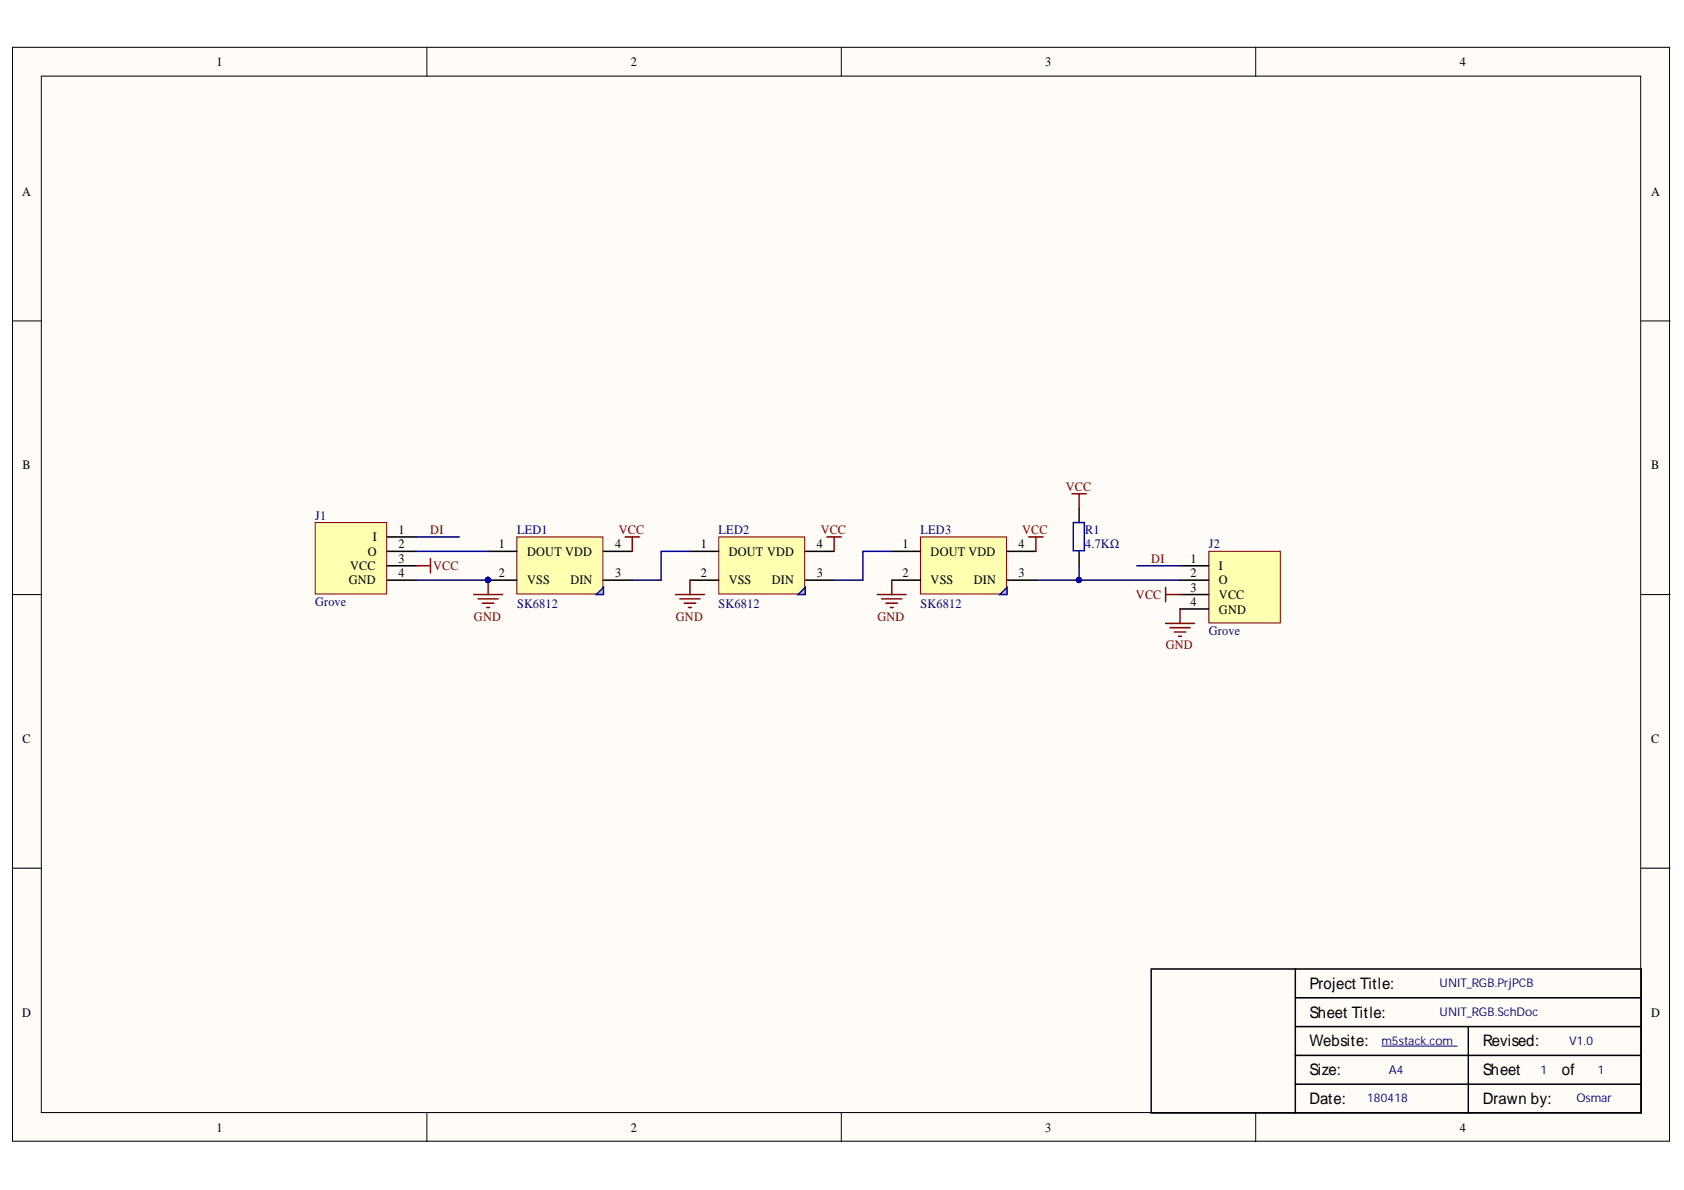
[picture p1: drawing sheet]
<svg xmlns="http://www.w3.org/2000/svg" width="297mm" height="210mm" viewBox="0 0 297 210" stroke-linecap="round" stroke-linejoin="round" font-family="sans-serif">
<g fill="#fffcf8" stroke="#000" stroke-width=".18">
<path d="M2.2 8.3h292.3v193h-292.3z"/>
<path d="M7.3 13.4h282.1v182.8h-282.1z"/>
</g>
<path d="M75.3 8.3v5.1M148.4 8.3v5.1M221.5 8.3v5.1M2.2 56.6h5.1M289.5 56.6h5.1M2.2 104.9h5.1M289.5 104.9h5.1M2.2 153.1h5.1M289.5 153.1h5.1M75.3 196.3v5.1M148.4 196.3v5.1M221.5 196.3v5.1" fill="none" stroke="#000" stroke-width=".18"/>
<path d="M228.5 170.9h-25.4v25.4h25.4M228.5 170.9h61v25.4h-61M228.5 176h61M228.5 170.9v25.4M228.5 191.2h61M228.5 186.2h61M228.5 181.1h61M259 181.1v15.2" fill="none" stroke="#000" stroke-width=".26"/>
<path d="M243.7 184.5h13.3" fill="none" stroke="#000080" stroke-width=".18"/>
<path d="M213.2 97.3h12.6v12.6h-12.6z" fill="#ffffb0" stroke="#800000" stroke-width=".18"/>
<path d="M208.1 99.8h5.1M208.1 104.9h5.1M208.1 102.3h5.1M208.1 107.4h5.1" fill="none" stroke="#000" stroke-width=".26"/>
<path d="M162.4 94.7h15.1v10.1h-15.1z" fill="#ffffb0" stroke="#800000" stroke-width=".18"/>
<path d="M157.3 97.3h5.1M177.6 97.3h5.1M157.3 102.3h5.1M177.6 102.3h5.1" fill="none" stroke="#000" stroke-width=".26"/>
<path d="M176.4 104.9l1.2-1.3v1.3z" fill="#c0c0c0"/>
<path d="M176.4 104.9l1.2-1.3v1.3z" fill="none" stroke="#00f" stroke-width=".26"/>
<path d="M126.8 94.7h15.1v10.1h-15.1z" fill="#ffffb0" stroke="#800000" stroke-width=".18"/>
<path d="M121.7 97.3h5.1M142 97.3h5.1M121.7 102.3h5.1M142 102.3h5.1" fill="none" stroke="#000" stroke-width=".26"/>
<path d="M140.8 104.9l1.2-1.3v1.3z" fill="#c0c0c0"/>
<path d="M140.8 104.9l1.2-1.3v1.3z" fill="none" stroke="#00f" stroke-width=".26"/>
<path d="M91.2 94.7h15.1v10.1h-15.1z" fill="#ffffb0" stroke="#800000" stroke-width=".18"/>
<path d="M86.1 97.3h5.1M106.4 97.3h5.1M86.1 102.3h5.1M106.4 102.3h5.1" fill="none" stroke="#000" stroke-width=".26"/>
<circle cx="86" cy="102.3" r=".46" fill="#000080" stroke="#000080" stroke-width=".18"/>
<path d="M105.2 104.9l1.2-1.3v1.3z" fill="#c0c0c0"/>
<path d="M189.3 92.2h2v5h-2zM105.2 104.9l1.2-1.3v1.3z" fill="none" stroke="#00f" stroke-width=".26"/>
<g fill="#000080" stroke="#000080" stroke-width=".18">
<circle cx="86" cy="102.3" r=".46"/>
<circle cx="190.3" cy="102.3" r=".46"/>
</g>
<g fill="none" stroke="#800000" stroke-width=".26">
<path d="M110.3 94.7h2.5M111.5 94.7v2.6M145.9 94.7h2.5M147.1 94.7v2.6M181.4 94.7h2.6M182.7 94.7v2.6M189.1 87.1h2.5M190.3 87.1v2.5M83.6 104.9h5M84.3 105.6h3.6M85.1 106.4h2M85.8 107.2h.6"/>
<path d="M86.1 102.3v2.6M119.2 104.9h5M119.9 105.6h3.6M120.7 106.4h2M121.4 107.2h.6M121.7 102.3v2.6M154.8 104.9h5M155.5 105.6h3.6M156.3 106.4h2M157 107.2h.5M157.3 102.3v2.6M205.6 104.9h2.5"/>
<path d="M205.6 103.6v2.5M205.6 110h5.1M206.4 110.7h3.5M207.1 111.5h2.1M207.9 112.2h.5M208.1 107.4v2.6"/>
</g>
<path d="M190.3 89.6v2.6M190.3 97.3v2.5" fill="none" stroke="#000" stroke-width=".26"/>
<path d="M121.7 97.3h-5.1v5h-5.1M157.3 97.3h-5.1v5h-5.1M190.3 99.8v2.5" fill="none" stroke="#000080" stroke-width=".26"/>
<path d="M55.6 92.2h12.6v12.6h-12.6z" fill="#ffffb0" stroke="#800000" stroke-width=".18"/>
<path d="M68.3 99.8h5.1M68.3 97.3h5.1M68.3 94.7h5.1M68.3 102.3h5.1" fill="none" stroke="#000" stroke-width=".26"/>
<path d="M73.4 97.3h12.7M73.4 94.7h7.6M200.5 99.8h7.6M73.4 102.3h12.7M182.7 102.3h25.4" fill="none" stroke="#000080" stroke-width=".26"/>
<g fill="#000080" stroke="#000080" stroke-width=".18">
<circle cx="86" cy="102.3" r=".46"/>
<circle cx="190.3" cy="102.3" r=".46"/>
</g>
<path d="M73.4 99.8h2.5M75.9 98.5v2.6" fill="none" stroke="#800000" stroke-width=".26"/>
<g font-size="2.8">
<text x="231" y="174.4">Project Title:</text>
<text x="231" y="179.5">Sheet Title:</text>
<text x="231" y="184.6">Website:</text>
<text x="261.6" y="184.6">Revised:</text>
<text x="231" y="189.6">Size:</text>
<text x="261.6" y="189.6">Sheet</text>
<text x="275.5" y="189.6">of</text>
<text x="231" y="194.7">Date:</text>
<text x="261.6" y="194.7">Drawn by:</text>
</g>
<g font-size="2.3">
<text x="38.2" y="11.7">1</text>
<text x="111.3" y="11.7">2</text>
<text x="184.4" y="11.7">3</text>
<text x="257.5" y="11.7">4</text>
<text x="3.9" y="34.5">A</text>
<text x="291.3" y="34.5">A</text>
<text x="4" y="82.8">B</text>
<text x="291.3" y="82.8">B</text>
<text x="65.7" y="95.5">I</text>
<text x="70.3" y="94.2">1</text>
<text x="61.8" y="100.5">VCC</text>
<text x="64.9" y="98">O</text>
<text x="70.3" y="99.3">3</text>
<text x="70.3" y="96.7">2</text>
<text x="70.3" y="101.8">4</text>
<text x="88" y="101.8">2</text>
<text x="88" y="96.7">1</text>
<text x="93" y="98">DOUT VDD</text>
<text x="108.5" y="101.8">3</text>
<text x="108.5" y="96.7">4</text>
<text x="123.6" y="101.8">2</text>
<text x="123.6" y="96.7">1</text>
<text x="128.5" y="98">DOUT VDD</text>
<text x="144.1" y="101.8">3</text>
<text x="144.1" y="96.7">4</text>
<text x="159.2" y="101.8">2</text>
<text x="159.2" y="96.7">1</text>
<text x="164.2" y="98">DOUT VDD</text>
<text x="179.6" y="101.8">3</text>
<text x="179.6" y="96.7">4</text>
<text x="210" y="101.8">2</text>
<text x="210" y="99.3">1</text>
<text x="215" y="100.5">I</text>
<text x="61.5" y="103.1">GND</text>
<text x="93" y="103.1">VSS</text>
<text x="100.6" y="103.1">DIN</text>
<text x="128.5" y="103.1">VSS</text>
<text x="136.1" y="103.1">DIN</text>
<text x="164.2" y="103.1">VSS</text>
<text x="171.8" y="103.1">DIN</text>
<text x="210" y="104.4">3</text>
<text x="210" y="107">4</text>
<text x="215" y="105.7">VCC</text>
<text x="215" y="103.1">O</text>
<text x="215" y="108.2">GND</text>
<text x="4" y="131.1">C</text>
<text x="291.3" y="131.1">C</text>
<text x="3.9" y="179.3">D</text>
<text x="291.3" y="179.3">D</text>
<text x="38.2" y="199.6">1</text>
<text x="111.3" y="199.6">2</text>
<text x="184.4" y="199.6">3</text>
<text x="257.5" y="199.6">4</text>
</g>
<g font-size="2.3" fill="#800000">
<text x="188" y="86.6">VCC</text>
<text x="75.9" y="94.2">DI</text>
<text x="109.2" y="94.2">VCC</text>
<text x="144.8" y="94.2">VCC</text>
<text x="180.3" y="94.2">VCC</text>
<text x="76.4" y="100.5">VCC</text>
<text x="203.1" y="99.3">DI</text>
<text x="200.4" y="105.7">VCC</text>
<text x="83.6" y="109.5">GND</text>
<text x="119.2" y="109.5">GND</text>
<text x="154.8" y="109.5">GND</text>
<text x="205.6" y="114.6">GND</text>
</g>
<g font-size="2.3" fill="#000080">
<text x="55.6" y="91.7">J1</text>
<text x="91.2" y="94.2">LED1</text>
<text x="126.8" y="94.2">LED2</text>
<text x="162.4" y="94.2">LED3</text>
<text x="191.4" y="94.2">R1</text>
<text x="191.4" y="96.7">4.7KΩ</text>
<text x="213.2" y="96.7">J2</text>
<text x="55.6" y="107">Grove</text>
<text x="91.2" y="107.2">SK6812</text>
<text x="126.8" y="107.2">SK6812</text>
<text x="162.4" y="107.2">SK6812</text>
<text x="213.2" y="112">Grove</text>
</g>
<g font-size="2.1" fill="#000080">
<text x="253.9" y="174.2">UNIT_RGB.PrjPCB</text>
<text x="253.9" y="179.2">UNIT_RGB.SchDoc</text>
<text x="243.7" y="184.3">m5stack.com</text>
<text x="276.8" y="184.3">V1.0</text>
<text x="245" y="189.4">A4</text>
<text x="271.7" y="189.4">1</text>
<text x="281.9" y="189.4">1</text>
<text x="241.2" y="194.5">180418</text>
<text x="278.1" y="194.5">Osmar</text>
</g>
</svg>
